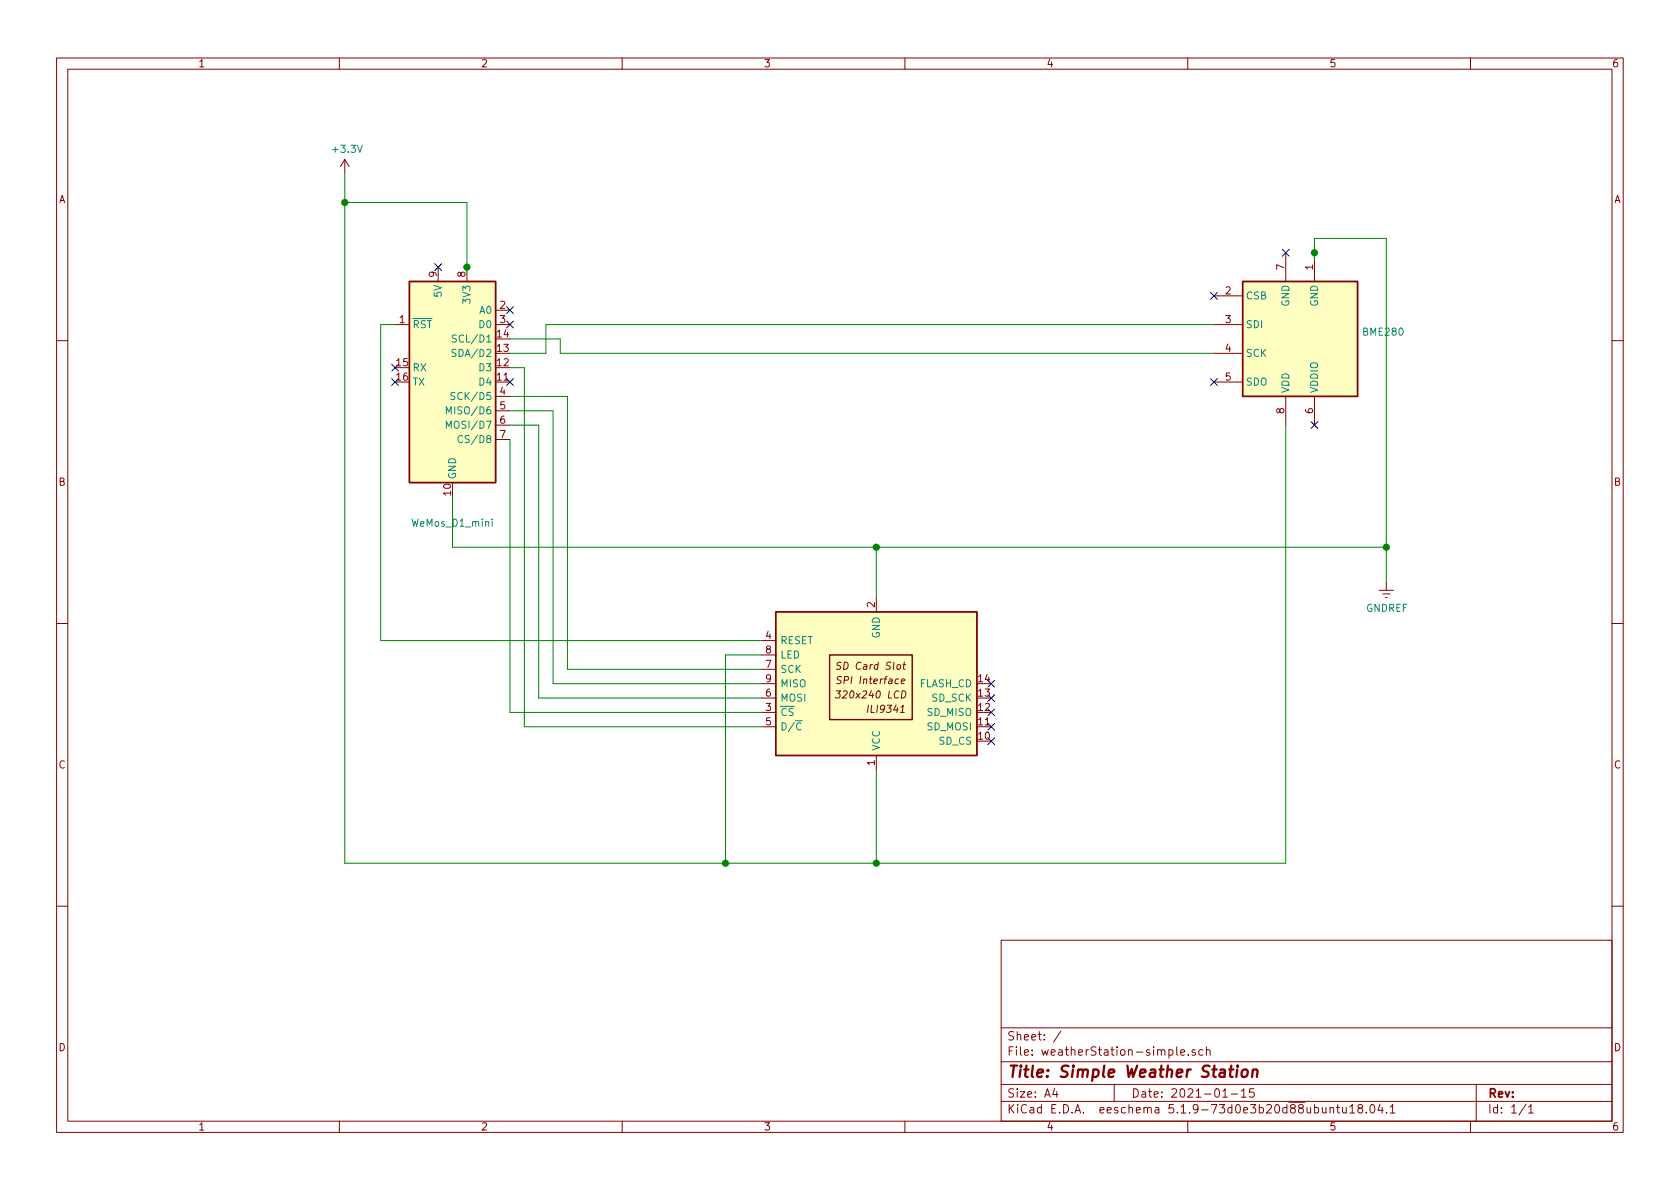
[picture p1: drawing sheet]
<svg xmlns="http://www.w3.org/2000/svg" width="297mm" height="210mm" viewBox="0 0 297 210" stroke-linecap="round" stroke-linejoin="round" font-family="sans-serif">
<g fill="none" stroke="#840000" stroke-width=".18">
<path d="M10 10.3h277v189.9h-277zM12 12.2h273v186.1h-273zM60 10.3v1.9M110 10.3v1.9M160 10.3v1.9M210 10.3v1.9M260 10.3v1.9M61 28.2l-.8 1.3M61 28.2v2.5M61 28.2l.7 1.3M69.8 57.4h2.6M77.5 47.2v2.6"/>
<path d="M82.5 47.2v2.6M87.6 57.4h2.6M87.6 54.9h2.6M214.6 52.3h5.1M214.6 57.4h5.1M227.3 44.7v5.1M232.4 44.7v5.1M10 60.2h2M87.6 70.1h2.6M87.6 72.6h2.6M87.6 75.2h2.6M87.6 77.7h2.6"/>
<path d="M214.6 62.5h5.1M214.6 67.6h5.1M227.3 70.1v5.1M232.4 70.1v5.1M285 60.2h2M10 110.3h2M134.6 113.3h2.6M134.6 118.4h2.6M134.6 115.8h2.6M148.7 117.2l-.4-.1-.3 .3 .1 .2 .5 .3v.3l-.2 .2-.5-.1M148.8 119.7l-.5-.1-.2 .2v.3l.5 .3 .1 .3-.3 .2-.5-.1M154.9 105.7v2.5"/>
<path d="M159.7 117.5h.4M159.9 117.1l-.2 1.1 .3 .2M243.8 104.4h2.6M244.5 105h1.2M245 105.7h.2M245.1 103.1v1.3M285 110.3h2M134.6 126h2.6M134.6 128.5h2.6M134.6 123.4h2.6M134.6 120.9h2.6M147.9 122.2h.7l-.4 .5 .3 .1v.4l-.3 .2-.5-.1"/>
<path d="M154.9 133.6v2.5M159.4 120.5l.6-.1-.1-.3h-.3l-.2 .1v.6h.4M159.5 122.2a.65 .65 0 0 1 .7 .7 .65 .65 0 0 1-.8 .5zM10 160.2h2M177 166.3h108v32h-108zM285 160.2h2M60 198.3v1.9M110 198.3v1.9M160 198.3v1.9M177 194.8h108M177 191.8h108M177 187.8h108"/>
<path d="M177 181.8h108M186.5 192.5l-.4 1h1M186.8 193v1M187.6 182.3l-1.3 2M197 191.8v3M208.1 185.1v1.3l.2 .2M208.8 186.1l.7-.1-.1-.3-.4-.1-.2 .2v.7h.6M210 198.3v1.9M210.1 186.5v.1M211.3 185.7a.37 .37 0 0 0-.6 .1l.1 .2 .5 .2 .1 .1-.2 .3-.5-.1M212.7 185.7l-.5-.1-.2 .3v.6l.2 .1 .5-.1M213.3 185.7h.1a.37 .37 0 0 1 .6 .1v.8"/>
<path d="M213.3 185.1v1.5M216.2 194h.8M217.7 193.5h1.1M219.5 193l.4-.5v1.5M219.5 194h.8M221.7 192.5h-.7l-.1 .7 .2-.1 .5 .1 .2 .2-.1 .5-.2 .1-.6-.1M235.2 196l.2-.2 .3 .1 .1 .9M235.2 195.8v1M236.3 195.8h.6M236.5 195.3v1.3l.4 .2M237.4 195.8v.8a.39 .39 0 0 0 .6 .1M238 195.8v1"/>
<path d="M238.7 195.8l.4-.5v1.5M238.7 196.8h.8M240.4 196l-.3-.3 .1-.2 .2-.2 .4 .1 .1 .2v.2l-.7 .2a.48 .48 0 0 0 0 .7l.2 .1 .5-.1a.48 .48 0 0 0-.1-.7h-.2M241.6 196.7v.1M242.4 195.4l.2-.1a.81 .81 0 0 1 .6 .6 .81 .81 0 0 1-.3 .8l-.2 .1a.8 .8 0 0 1-.6-.6 .8 .8 0 0 1 .3-.8zM244 195.2l-.4 1.1h1M244.4 195.8v1M245.1 196.7v.1M245.8 195.8l.4-.5v1.5M245.8 196.8h.8M260 198.3v1.9M261 191.8v6.5"/>
<path d="M269.8 195.2l-1.2 2M270.3 195.8l.4-.5v1.5M270.3 196.8h.8"/>
</g>
<path d="M217.3 189.1h.8M217.7 188.4l-.2 1.8 .1 .1 .3 .1M218.7 189.1l-.1 1.3M218.8 188.4v.2M219.7 189.3a.53 .53 0 0 1 .5-.2 .53 .53 0 0 1 .4 .4l-.1 .6a.54 .54 0 0 1-.5 .4 .54 .54 0 0 1-.5-.4zM221.5 189.3a.5 .5 0 0 1 .9 .1l-.2 1M221.5 189.1l-.1 1.3" fill="none" stroke="#840000" stroke-width=".41"/>
<g fill="#ffffc2" stroke="#ffffc2" stroke-width=".18">
<path d="M219.7 49.8h20.3v20.3h-20.3z"/>
<path d="M137.2 108.2h35.5v25.4h-35.5z"/>
<path d="M72.4 49.8h15.2v35.5h-15.2z"/>
</g>
<path d="M72.4 49.8h15.2v35.5h-15.2zM219.7 49.8h20.3v20.3h-20.3zM137.2 108.2h35.5v25.4h-35.5zM146.7 115.8h14.6v11.4h-14.6z" fill="none" stroke="#840000" stroke-width=".25"/>
<path d="M80.7 59.3l-.5-.1-.2 .2v.3l.6 .3 .1 .3-.3 .2-.4-.1M78.9 73.2v-1.3l.4 .9 .5-.9v1.3M78.9 75.7v-1.2l.4 .9 .5-.9v1.2M80.4 69.5l-.4-.1-.3 .2 .1 .3 .6 .3v.3l-.2 .2-.5-.1M80.6 61.8h-.5l-.1 .1v.4l.6 .3v.2l-.2 .2h-.5M81.8 77.1a.6 .6 0 0 0-.9 .5 .6 .6 0 0 0 .6 .7l.3-.1M87 91.8v.1M87 92.2v.9M140.6 127.5h1.3M141.6 127.9a.6 .6 0 0 0-.8 .5 .6 .6 0 0 0 .6 .7l.2-.1" fill="none" stroke="#008484" stroke-width=".18"/>
<g fill="none" stroke="#008400" stroke-width=".18">
<path d="M61 30.7v121.9h166.3v-77.4M61 35.8h21.5v12.7M69.8 57.4h-2.5v55.9h67.3M90.2 59.9h8.9v2.6h115.5M214.6 57.4h-118.1v5.1h-6.3M232.4 46v-3.8h12.7v60.9M90.2 72.6h7.6v48.3h36.8M90.2 75.2h5v48.2h39.4M90.2 70.1h10.1v48.3h34.3M90.2 65h2.5v63.5h41.9M90.2 77.7v48.3h44.4M80 87.9v8.9h165.1"/>
<path d="M154.9 96.8v8.9M134.6 115.8h-6.3v36.8M154.9 136.1v16.5"/>
</g>
<g fill="#008400" stroke="#008400" stroke-width=".25">
<circle cx="61" cy="35.8" r=".51"/>
<circle cx="245.1" cy="96.8" r=".51"/>
<circle cx="128.3" cy="152.6" r=".51"/>
<circle cx="82.6" cy="47.2" r=".51"/>
<circle cx="154.9" cy="96.8" r=".51"/>
<circle cx="232.4" cy="44.7" r=".51"/>
<circle cx="154.9" cy="152.6" r=".51"/>
</g>
<g fill="none" stroke="#000084" stroke-width=".18">
<path d="M76.9 46.6l1.2 1.2M78.1 46.6l-1.2 1.2M89.6 56.8l1.2 1.2M89.6 54.2l1.2 1.3M90.8 56.8l-1.2 1.2M90.8 54.2l-1.2 1.3M214 51.7l1.2 1.2M215.2 51.7l-1.2 1.2M226.7 44.1l1.2 1.2M227.9 44.1l-1.2 1.2M69.2 66.9l1.3 1.3M69.2 64.4l1.3 1.2"/>
<path d="M70.5 66.9l-1.3 1.3M70.5 64.4l-1.3 1.2M89.6 66.9l1.2 1.3M90.8 66.9l-1.2 1.3M214 66.9l1.2 1.3M215.2 66.9l-1.2 1.3M231.8 74.6l1.2 1.2M233 74.6l-1.2 1.2M174.7 130.4l1.2 1.3M174.7 127.9l1.2 1.2M174.7 125.4l1.2 1.2M174.7 122.8l1.2 1.2"/>
<path d="M174.7 120.3l1.2 1.2M175.9 130.4l-1.2 1.3M175.9 127.9l-1.2 1.2M175.9 125.4l-1.2 1.2M175.9 122.8l-1.2 1.2M175.9 120.3l-1.2 1.2"/>
</g>
<text font-size="2.8" fill="#840000" x="178" y="190.5">Title: Simple Weather Station</text>
<g font-size="2.1" fill="#840000">
<text x="178" y="184">Sheet: /</text>
<text x="178" y="186.7">File: weatherStation-simple.sch</text>
<text x="178" y="196.9">KiCad E.D.A. eeschema 5.1.9-73d0e3b20d88ubuntu18.04.1</text>
<text x="178" y="194.1">Size: A4</text>
<text x="200" y="194.1">Date: 2021-01-15</text>
<text x="263" y="194.1">Rev:</text>
<text x="263" y="196.9">Id: 1/1</text>
</g>
<g font-size="1.8" fill="#840000">
<text x="35" y="11.9">1</text>
<text x="85" y="11.9">2</text>
<text x="135" y="11.9">3</text>
<text x="185" y="11.9">4</text>
<text x="235" y="11.9">5</text>
<text x="285" y="11.9">6</text>
<text x="10.4" y="35.9">A</text>
<text x="285.4" y="35.9">A</text>
<text x="227.1" y="47.7" transform="rotate(-90 227.1 47.7)">7</text>
<text x="232.2" y="47.7" transform="rotate(-90 232.2 47.7)">1</text>
<text x="77.2" y="49" transform="rotate(-90 77.2 49)">9</text>
<text x="82.3" y="49" transform="rotate(-90 82.3 49)">8</text>
<text x="216.7" y="52.1">2</text>
<text x="70.6" y="57.1">1</text>
<text x="87.9" y="59.7">14</text>
<text x="88.4" y="54.6">2</text>
<text x="88.4" y="57.1">3</text>
<text x="216.7" y="57.1">3</text>
<text x="70.2" y="64.8">15</text>
<text x="87.9" y="64.8">12</text>
<text x="87.9" y="62.2">13</text>
<text x="216.7" y="62.2">4</text>
<text x="70.2" y="67.3">16</text>
<text x="87.9" y="67.3">11</text>
<text x="88.4" y="69.8">4</text>
<text x="216.7" y="67.3">5</text>
<text x="88.4" y="72.4">5</text>
<text x="88.4" y="74.9">6</text>
<text x="88.4" y="77.5">7</text>
<text x="227.1" y="73.1" transform="rotate(-90 227.1 73.1)">8</text>
<text x="232.2" y="73.1" transform="rotate(-90 232.2 73.1)">6</text>
<text x="10.4" y="85.9">B</text>
<text x="79.8" y="87.6" transform="rotate(-90 79.8 87.6)">10</text>
<text x="285.4" y="85.9">B</text>
<text x="154.7" y="107.4" transform="rotate(-90 154.7 107.4)">2</text>
<text x="135.4" y="113">4</text>
<text x="135.4" y="118.1">7</text>
<text x="135.4" y="115.6">8</text>
<text x="148.6" y="118.4">SD Card Slot</text>
<text x="135.4" y="125.7">3</text>
<text x="135.4" y="123.2">6</text>
<text x="135.4" y="120.6">9</text>
<text x="148.6" y="123.5">320x240 LCD</text>
<text x="148.7" y="121">SPI Interface</text>
<text x="173" y="125.7">12</text>
<text x="173" y="123.2">13</text>
<text x="173" y="120.6">14</text>
<text x="135.4" y="128.3">5</text>
<text x="153.7" y="126.1">ILI9341</text>
<text x="173" y="130.8">10</text>
<text x="173" y="128.3">11</text>
<text x="10.4" y="135.9">C</text>
<text x="154.7" y="135.4" transform="rotate(-90 154.7 135.4)">1</text>
<text x="285.4" y="135.9">C</text>
<text x="10.4" y="185.9">D</text>
<text x="285.4" y="185.9">D</text>
<text x="35" y="199.9">1</text>
<text x="85" y="199.9">2</text>
<text x="135" y="199.9">3</text>
<text x="185" y="199.9">4</text>
<text x="235" y="199.9">5</text>
<text x="285" y="199.9">6</text>
</g>
<g font-size="1.8" fill="#008484">
<text x="59" y="27">+3.3V</text>
<text x="78.1" y="52.4" transform="rotate(-90 78.1 52.4)">5V</text>
<text x="83.2" y="53.4" transform="rotate(-90 83.2 53.4)">3V3</text>
<text x="220.2" y="53">CSB</text>
<text x="72.9" y="58">RST</text>
<text x="84.9" y="55.5">A0</text>
<text x="84.9" y="58">D0</text>
<text x="220.2" y="58">SDI</text>
<text x="228" y="54.2" transform="rotate(-90 228 54.2)">GND</text>
<text x="233" y="54.2" transform="rotate(-90 233 54.2)">GND</text>
<text x="241.1" y="59.4">BME280</text>
<text x="72.9" y="65.7">RX</text>
<text x="80.6" y="63.1">SDA/D2</text>
<text x="80.8" y="60.6">SCL/D1</text>
<text x="84.9" y="65.7">D3</text>
<text x="220.2" y="63.1">SCK</text>
<text x="72.9" y="68.2">TX</text>
<text x="80.6" y="70.7">SCK/D5</text>
<text x="84.9" y="68.2">D4</text>
<text x="220.2" y="68.2">SDO</text>
<text x="228" y="69.6" transform="rotate(-90 228 69.6)">VDD</text>
<text x="233" y="69.6" transform="rotate(-90 233 69.6)">VDDIO</text>
<text x="79.9" y="73.3">MISO/D6</text>
<text x="79.9" y="75.8">MOSI/D7</text>
<text x="81.9" y="78.4">CS/D8</text>
<text x="80.6" y="84.8" transform="rotate(-90 80.6 84.8)">GND</text>
<text x="73" y="93.1">WeMos_D1_mini</text>
<text x="137.9" y="113.9">RESET</text>
<text x="155.6" y="112.9" transform="rotate(-90 155.6 112.9)">GND</text>
<text x="241.5" y="108.2">GNDREF</text>
<text x="137.9" y="119">SCK</text>
<text x="137.9" y="116.5">LED</text>
<text x="137.9" y="124.1">MOSI</text>
<text x="137.9" y="121.5">MISO</text>
<text x="162.5" y="121.5">FLASH_CD</text>
<text x="164.8" y="124.1">SD_SCK</text>
<text x="137.9" y="126.6">CS</text>
<text x="137.9" y="129.2">D/C</text>
<text x="164" y="129.2">SD_MOSI</text>
<text x="164" y="126.6">SD_MISO</text>
<text x="166.1" y="131.7">SD_CS</text>
<text x="155.6" y="132.8" transform="rotate(-90 155.6 132.8)">VCC</text>
</g>
</svg>
